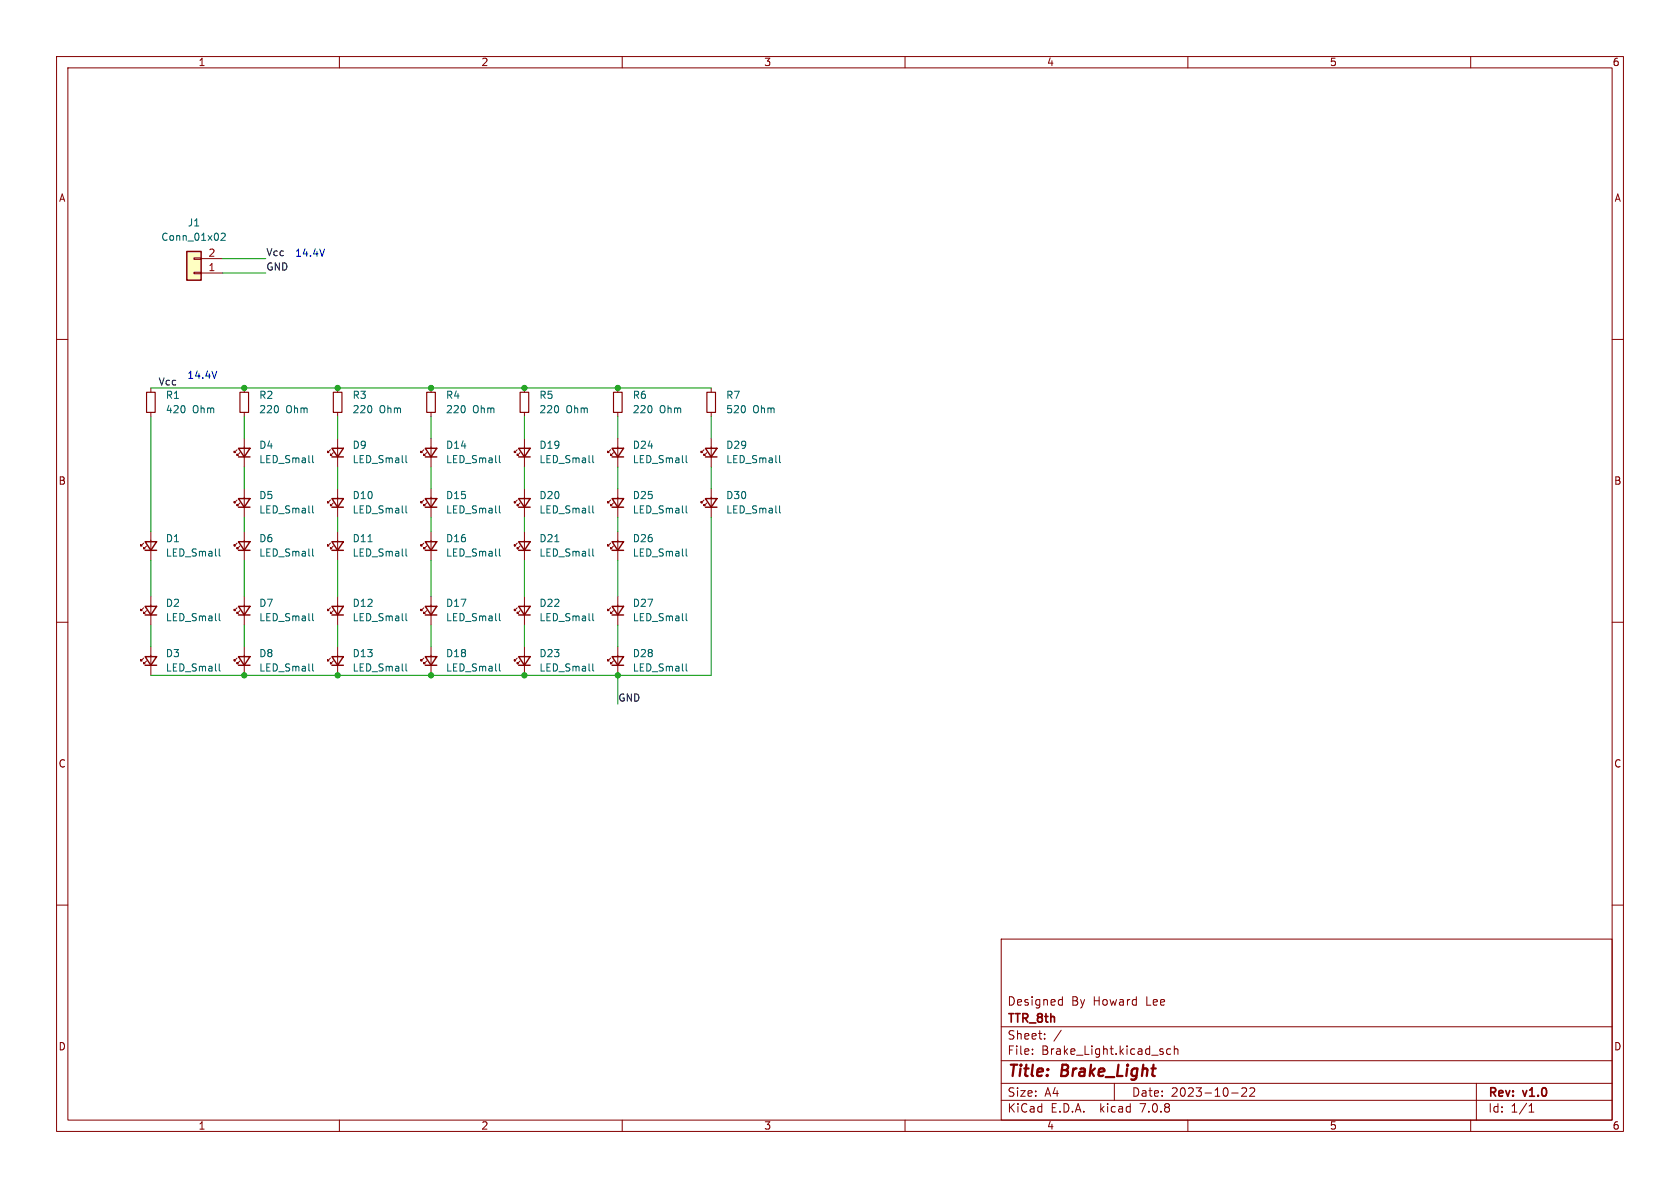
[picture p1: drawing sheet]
<svg xmlns="http://www.w3.org/2000/svg" width="297mm" height="210mm" viewBox="0 0 297 210" stroke-linecap="round" stroke-linejoin="round" font-family="sans-serif">
<g fill="none" stroke="#840000" stroke-width=".18">
<path d="M10 10h277v190h-277zM12 12h273v186h-273zM60 10v2M110 10v2M160 10v2M210 10v2M260 10v2M10 60h2M34.3 45.6h1.3v.2h-1.3zM34.3 48.1h1.3v.3h-1.3zM35.6 48.3h3.8M35.6 45.7h3.8"/>
<path d="M285 60h2M26.7 68.6v.7M26.7 72.9v.8M41.9 79.5l-.5 .5v-.2v.2h.3M43.2 68.6v.7M43.2 72.9v.8M43.2 77.5v5.1M58.4 79.5l-.5 .5v-.2v.2h.3M59.7 68.6v.7M59.7 72.9v.8M59.7 77.5v5.1M74.9 79.5l-.5 .5v-.2v.2h.3"/>
<path d="M76.2 68.6v.7M76.2 72.9v.8M76.2 77.5v5.1M91.4 79.5l-.5 .5v-.2v.2h.3M92.7 68.6v.7M92.7 72.9v.8M92.7 77.5v5.1M107.9 79.5l-.5 .5v-.2v.2h.3M109.2 68.6v.7M109.2 72.9v.8M109.2 77.5v5.1M124.5 79.5l-.5 .5v-.2v.2h.2"/>
<path d="M125.7 68.6v.7M125.7 72.9v.8M125.7 77.5v5.1M25.4 96l-.5 .5v-.2v.2h.2M25.9 96.5l-.5 .5v-.2v.2h.3M26.7 94v5.1M41.9 96l-.5 .5v-.2v.2h.3M41.9 88.4l-.5 .5v-.3v.3h.3M42.4 96.5l-.5 .5v-.2v.2h.3M42.4 80l-.5 .5v-.2v.2h.3M42.4 88.9l-.5 .5v-.2v.2h.3M43.2 86.4v5"/>
<path d="M43.2 94v5.1M58.4 96l-.5 .5v-.2v.2h.3M58.4 88.4l-.5 .5v-.3v.3h.3M58.9 96.5l-.5 .5v-.2v.2h.3M58.9 88.9l-.5 .5v-.2v.2h.3M58.9 80l-.5 .5v-.2v.2h.3M59.7 86.4v5M59.7 94v5.1M74.9 96l-.5 .5v-.2v.2h.3M74.9 88.4l-.5 .5v-.3v.3h.3M75.4 96.5l-.5 .5v-.2v.2h.3M75.4 80l-.5 .5v-.2v.2h.3"/>
<path d="M75.4 88.9l-.5 .5v-.2v.2h.3M76.2 86.4v5M76.2 94v5.1M91.4 88.4l-.5 .5v-.3v.3h.3M91.4 96l-.5 .5v-.2v.2h.3M91.9 80l-.5 .5v-.2v.2h.3M91.9 88.9l-.5 .5v-.2v.2h.3M91.9 96.5l-.5 .5v-.2v.2h.3M92.7 86.4v5M92.7 94v5.1M107.9 96l-.5 .5v-.2v.2h.3M107.9 88.4l-.5 .5v-.3v.3h.3"/>
<path d="M108.5 96.5l-.6 .5v-.2v.2h.3M108.5 88.9l-.6 .5v-.2v.2h.3M108.5 80l-.6 .5v-.2v.2h.3M109.2 86.4v5M109.2 94v5.1M124.5 88.4l-.5 .5v-.3v.3h.2M125 88.9l-.5 .5v-.2v.2h.2M125 80l-.5 .5v-.2v.2h.2M125.7 86.4v5M10 110h2M25.4 116.3l-.5 .5v-.2v.2h.2M25.4 107.4l-.5 .6v-.3v.3h.2"/>
<path d="M25.9 116.8l-.5 .5v-.2v.2h.3M25.9 108l-.5 .5v-.3v.3h.3M26.7 105.4v5.1M26.7 114.3v5.1M41.9 116.3l-.5 .5v-.2v.2h.3M41.9 107.4l-.5 .6v-.3v.3h.3M42.4 116.8l-.5 .5v-.2v.2h.3M42.4 108l-.5 .5v-.3v.3h.3M43.2 105.4v5.1M43.2 114.3v5.1M58.4 116.3l-.5 .5v-.2v.2h.3M58.4 107.4l-.5 .6v-.3v.3h.3"/>
<path d="M58.9 116.8l-.5 .5v-.2v.2h.3M58.9 108l-.5 .5v-.3v.3h.3M59.7 105.4v5.1M59.7 114.3v5.1M74.9 107.4l-.5 .6v-.3v.3h.3M74.9 116.3l-.5 .5v-.2v.2h.3M75.4 108l-.5 .5v-.3v.3h.3M75.4 116.8l-.5 .5v-.2v.2h.3M76.2 105.4v5.1M76.2 114.3v5.1M91.4 116.3l-.5 .5v-.2v.2h.3M91.4 107.4l-.5 .6v-.3v.3h.3"/>
<path d="M91.9 116.8l-.5 .5v-.2v.2h.3M91.9 108l-.5 .5v-.3v.3h.3M92.7 105.4v5.1M92.7 114.3v5.1M107.9 107.4l-.5 .6v-.3v.3h.3M107.9 116.3l-.5 .5v-.2v.2h.3M108.5 108l-.6 .5v-.3v.3h.3M108.5 116.8l-.6 .5v-.2v.2h.3M109.2 105.4v5.1M109.2 114.3v5.1M285 110h2M10 160h2"/>
<path d="M285 160h2M177 166h108v32h-108zM187.4 176.7l.4 .1M187.8 176.2v1.5M187.8 177.6l-.4 .1M60 198v2M110 198v2M160 198v2M177 194.5h108M177 191.5h108M177 187.5h108M177 181.5h108"/>
<path d="M182.5 186.3v.1M182.5 185.5v.1M184.7 183.6v.1M184.7 182.8v.1M187.6 182.1l-1.3 2M197 191.5v3M207 185.5l-.5-.1-.3 .3v.4l.2 .2h.6M207.6 185.5l.2-.1 .4 .1v.9M207.6 184.9v1.5M210 198v2M217.7 193.2h1.2M219.5 192.4l.6-.1 .2 .1 .1 .3-.9 1.1h.9"/>
<path d="M221 192.4l.5-.1 .2 .1 .1 .3-.9 1.1h.9M260 198v2M261 191.5v6.5M270.3 196.6h.9M270.3 195.5l.4-.4v1.5"/>
</g>
<g fill="none" stroke="#840000" stroke-width=".25">
<path d="M33 44.5h2.6v5h-2.6zM42.2 79.2h2l-1 1.6zM58.7 79.2h2l-1 1.6zM75.2 79.2h2l-1 1.6zM91.7 79.2h2l-1 1.6zM108.2 79.2h2l-1 1.6zM124.7 79.2h2l-1 1.6zM25.7 95.8h2l-1 1.5zM25.7 97.3h2M42.2 95.8h2l-1 1.5zM42.2 88.1h2l-1 1.6zM42.2 97.3h2"/>
<path d="M42.2 80.8h2M42.2 89.7h2M58.7 95.8h2l-1 1.5zM58.7 88.1h2l-1 1.6zM58.7 97.3h2M58.7 80.8h2M58.7 89.7h2M75.2 95.8h2l-1 1.5zM75.2 88.1h2l-1 1.6zM75.2 97.3h2M75.2 80.8h2M75.2 89.7h2"/>
<path d="M91.7 88.1h2l-1 1.6zM91.7 95.8h2l-1 1.5zM91.7 97.3h2M91.7 80.8h2M91.7 89.7h2M108.2 95.8h2l-1 1.5zM108.2 88.1h2l-1 1.6zM108.2 97.3h2M108.2 80.8h2M108.2 89.7h2M124.7 88.1h2l-1 1.6zM124.7 80.8h2"/>
<path d="M124.7 89.7h2M25.7 116.1h2l-1 1.5zM25.7 107.2h2l-1 1.5zM25.7 108.7h2M25.7 117.6h2M42.2 116.1h2l-1 1.5zM42.2 107.2h2l-1 1.5zM42.2 108.7h2M42.2 117.6h2M58.7 116.1h2l-1 1.5zM58.7 107.2h2l-1 1.5zM58.7 108.7h2"/>
<path d="M58.7 117.6h2M75.2 107.2h2l-1 1.5zM75.2 116.1h2l-1 1.5zM75.2 108.7h2M75.2 117.6h2M91.7 116.1h2l-1 1.5zM91.7 107.2h2l-1 1.5zM91.7 108.7h2M91.7 117.6h2M108.2 107.2h2l-1 1.5zM108.2 116.1h2l-1 1.5zM108.2 108.7h2"/>
<path d="M108.2 117.6h2"/>
</g>
<g fill="none" stroke="#006464" stroke-width=".18">
<path d="M39.1 41.3l.5-.1 .2 .4-.8 .9h.8M38.8 97v1.1l.1 .2M55.3 80.5v1.1l.1 .2M55.3 89.4v1.1l.1 .2M55.3 97v1.1l.1 .2M65.1 95.8h.7M71.8 97v1.1l.2 .2M71.8 80.5v1.1l.2 .2M71.8 89.4v1.1l.2 .2M88.3 80.5v1.1l.2 .2M88.3 89.4v1.1l.2 .2M88.3 97v1.1l.2 .2"/>
<path d="M98.1 95.8h.7M104.8 80.5v1.1l.2 .2M104.8 89.4v1.1l.2 .2M104.8 97v1.1l.2 .2M121.3 97v1.1l.2 .2M121.3 80.5v1.1l.2 .2M121.3 89.4v1.1l.2 .2M137.8 89.4v1.1l.2 .2M137.8 80.5v1.1l.2 .2M38.8 117.4v1l.1 .2M38.8 108.5v1.1l.1 .1M55.3 117.4v1l.1 .2"/>
<path d="M55.3 108.5v1.1l.1 .1M71.8 108.5v1.1l.2 .1M71.8 117.4v1l.2 .2M88.3 108.5v1.1l.2 .1M88.3 117.4v1l.2 .2M104.8 117.4v1l.2 .2M104.8 108.5v1.1l.2 .1M121.3 108.5v1.1l.2 .1M121.3 117.4v1l.2 .2"/>
</g>
<path d="M33 44.5h2.6v5h-2.6z" fill="#ffffc2" stroke="#ffffc2" stroke-width=".18"/>
<path d="M25.9 69.3h1.5v3.6h-1.5zM42.4 69.3h1.5v3.6h-1.5zM58.9 69.3h1.6v3.6h-1.6zM75.4 69.3h1.6v3.6h-1.6zM91.9 69.3h1.6v3.6h-1.6zM108.5 69.3h1.5v3.6h-1.5zM125 69.3h1.5v3.6h-1.5z" fill="none" stroke="#840000" stroke-width=".2"/>
<path d="M57.4 44l-.5 1.3M38.3 65.6l-.4 1.3" fill="none" stroke="#0000c2" stroke-width=".18"/>
<g fill="none" stroke="#009600" stroke-width=".18">
<path d="M39.4 48.3h7.6M39.4 45.7h7.6M26.7 68.6h99M26.7 73.7v20.3M43.2 73.7v3.8M59.7 73.7v3.8M76.2 73.7v3.8M92.7 73.7v3.8M109.2 73.7v3.8M125.7 73.7v3.8M26.7 99.1v6.3M43.2 82.6v3.8"/>
<path d="M43.2 91.4v2.6M43.2 99.1v6.3M59.7 82.6v3.8M59.7 91.4v2.6M59.7 99.1v6.3M76.2 82.6v3.8M76.2 91.4v2.6M76.2 99.1v6.3M92.7 82.6v3.8M92.7 91.4v2.6M92.7 99.1v6.3M109.2 82.6v3.8"/>
<path d="M109.2 91.4v2.6M109.2 99.1v6.3M125.7 82.6v3.8M125.7 91.4v28h-99M26.7 110.5v3.8M43.2 110.5v3.8M59.7 110.5v3.8M76.2 110.5v3.8M92.7 110.5v3.8M109.2 110.5v3.8M109.2 119.4v5.1"/>
</g>
<g fill="#009600" stroke="#009600" stroke-width=".18">
<circle cx="43.2" cy="119.4" r=".46"/>
<circle cx="59.7" cy="119.4" r=".46"/>
<circle cx="76.2" cy="68.6" r=".46"/>
<circle cx="92.7" cy="119.4" r=".46"/>
<circle cx="76.2" cy="119.4" r=".46"/>
<circle cx="109.2" cy="119.4" r=".46"/>
<circle cx="109.2" cy="68.6" r=".46"/>
<circle cx="92.7" cy="68.6" r=".46"/>
<circle cx="59.7" cy="68.6" r=".46"/>
<circle cx="43.2" cy="68.6" r=".46"/>
</g>
<g font-size="2.8" fill="#840000">
<text x="178" y="190.9">Title:</text>
<text x="187.7" y="190.9">Brake_Light</text>
</g>
<g font-size="2.1" fill="#840000">
<text x="178" y="178">Designed</text>
<text x="189.4" y="178">By</text>
<text x="193.3" y="178">Howard</text>
<text x="202.8" y="178">Lee</text>
<text x="178" y="184">Sheet:</text>
<text x="178" y="181.2">TTR_8th</text>
<text x="178" y="186.7">File:</text>
<text x="184.1" y="186.7">Brake_Light.kicad_sch</text>
<text x="178" y="196.9">KiCad</text>
<text x="178" y="194.1">Size:</text>
<text x="184.7" y="194.1">A4</text>
<text x="185.7" y="196.9">E.D.A.</text>
<text x="194.6" y="196.9">kicad</text>
<text x="200" y="194.1">Date:</text>
<text x="201.8" y="196.9">7.0.8</text>
<text x="207" y="194.1">2023-10-22</text>
<text x="263" y="194.3">Rev:</text>
<text x="263" y="196.9">Id:</text>
<text x="267.1" y="196.9">1/1</text>
<text x="269.4" y="194.3">v1.0</text>
</g>
<g font-size="1.8" fill="#840000">
<text x="35" y="11.9">1</text>
<text x="85" y="11.9">2</text>
<text x="135" y="11.9">3</text>
<text x="185" y="11.9">4</text>
<text x="235" y="11.9">5</text>
<text x="285" y="11.9">6</text>
<text x="10.3" y="35.9">A</text>
<text x="285.3" y="35.9">A</text>
<text x="10.3" y="85.9">B</text>
<text x="285.3" y="85.9">B</text>
<text x="10.3" y="135.9">C</text>
<text x="285.3" y="135.9">C</text>
<text x="10.3" y="185.9">D</text>
<text x="285.3" y="185.9">D</text>
<text x="35" y="199.9">1</text>
<text x="85" y="199.9">2</text>
<text x="135" y="199.9">3</text>
<text x="185" y="199.9">4</text>
<text x="235" y="199.9">5</text>
<text x="285" y="199.9">6</text>
</g>
<g font-size="1.8" fill="#006464">
<text x="33.1" y="40.2">J1</text>
<text x="28.4" y="42.8">Conn_01x02</text>
<text x="29.2" y="70.7">R1</text>
<text x="45.7" y="70.7">R2</text>
<text x="62.2" y="70.7">R3</text>
<text x="78.7" y="70.7">R4</text>
<text x="95.3" y="70.7">R5</text>
<text x="111.8" y="70.7">R6</text>
<text x="128.3" y="70.7">R7</text>
<text x="29.2" y="73.3">420</text>
<text x="34" y="73.3">Ohm</text>
<text x="45.7" y="73.3">220</text>
<text x="50.5" y="73.3">Ohm</text>
<text x="62.2" y="73.3">220</text>
<text x="67" y="73.3">Ohm</text>
<text x="78.7" y="73.3">220</text>
<text x="83.5" y="73.3">Ohm</text>
<text x="95.3" y="73.3">220</text>
<text x="100.1" y="73.3">Ohm</text>
<text x="111.8" y="73.3">220</text>
<text x="116.6" y="73.3">Ohm</text>
<text x="128.3" y="73.3">520</text>
<text x="133.1" y="73.3">Ohm</text>
<text x="45.7" y="79.5">D4</text>
<text x="45.7" y="82.1">LED_Small</text>
<text x="62.2" y="79.5">D9</text>
<text x="62.2" y="82.1">LED_Small</text>
<text x="78.7" y="82.1">LED_Small</text>
<text x="78.7" y="79.5">D14</text>
<text x="95.3" y="82.1">LED_Small</text>
<text x="95.3" y="79.5">D19</text>
<text x="111.8" y="82.1">LED_Small</text>
<text x="111.8" y="79.5">D24</text>
<text x="128.3" y="82.1">LED_Small</text>
<text x="128.3" y="79.5">D29</text>
<text x="45.7" y="88.4">D5</text>
<text x="62.2" y="88.4">D10</text>
<text x="78.7" y="88.4">D15</text>
<text x="95.3" y="88.4">D20</text>
<text x="111.8" y="88.4">D25</text>
<text x="128.3" y="88.4">D30</text>
<text x="45.7" y="91">LED_Small</text>
<text x="62.2" y="91">LED_Small</text>
<text x="78.7" y="91">LED_Small</text>
<text x="95.3" y="91">LED_Small</text>
<text x="111.8" y="91">LED_Small</text>
<text x="128.3" y="91">LED_Small</text>
<text x="29.2" y="96.1">D1</text>
<text x="29.2" y="98.6">LED_Small</text>
<text x="45.7" y="96.1">D6</text>
<text x="45.7" y="98.6">LED_Small</text>
<text x="62.2" y="98.6">LED_Small</text>
<text x="62.2" y="96.1">D11</text>
<text x="78.7" y="98.6">LED_Small</text>
<text x="78.7" y="96.1">D16</text>
<text x="95.3" y="98.6">LED_Small</text>
<text x="95.3" y="96.1">D21</text>
<text x="111.8" y="98.6">LED_Small</text>
<text x="111.8" y="96.1">D26</text>
<text x="29.2" y="107.5">D2</text>
<text x="45.7" y="107.5">D7</text>
<text x="62.2" y="107.5">D12</text>
<text x="78.7" y="107.5">D17</text>
<text x="95.3" y="107.5">D22</text>
<text x="111.8" y="107.5">D27</text>
<text x="29.2" y="110">LED_Small</text>
<text x="45.7" y="110">LED_Small</text>
<text x="62.2" y="110">LED_Small</text>
<text x="78.7" y="110">LED_Small</text>
<text x="95.3" y="110">LED_Small</text>
<text x="111.8" y="110">LED_Small</text>
<text x="29.2" y="116.4">D3</text>
<text x="29.2" y="118.9">LED_Small</text>
<text x="45.7" y="116.4">D8</text>
<text x="45.7" y="118.9">LED_Small</text>
<text x="62.2" y="118.9">LED_Small</text>
<text x="62.2" y="116.4">D13</text>
<text x="78.7" y="118.9">LED_Small</text>
<text x="78.7" y="116.4">D18</text>
<text x="95.3" y="118.9">LED_Small</text>
<text x="95.3" y="116.4">D23</text>
<text x="111.8" y="118.9">LED_Small</text>
<text x="111.8" y="116.4">D28</text>
</g>
<g font-size="1.8" fill="#a90000">
<text x="36.8" y="45.5">2</text>
<text x="36.8" y="48">1</text>
</g>
<g font-size="1.8" fill="#0f0f0f">
<text x="47" y="45.4">Vcc</text>
<text x="47" y="47.9">GND</text>
<text x="27.9" y="68.2">Vcc</text>
<text x="109.2" y="124.1">GND</text>
</g>
<g font-size="1.8" fill="#0000c2">
<text x="52.1" y="45.5">14.4V</text>
<text x="33" y="67.1">14.4V</text>
</g>
</svg>
